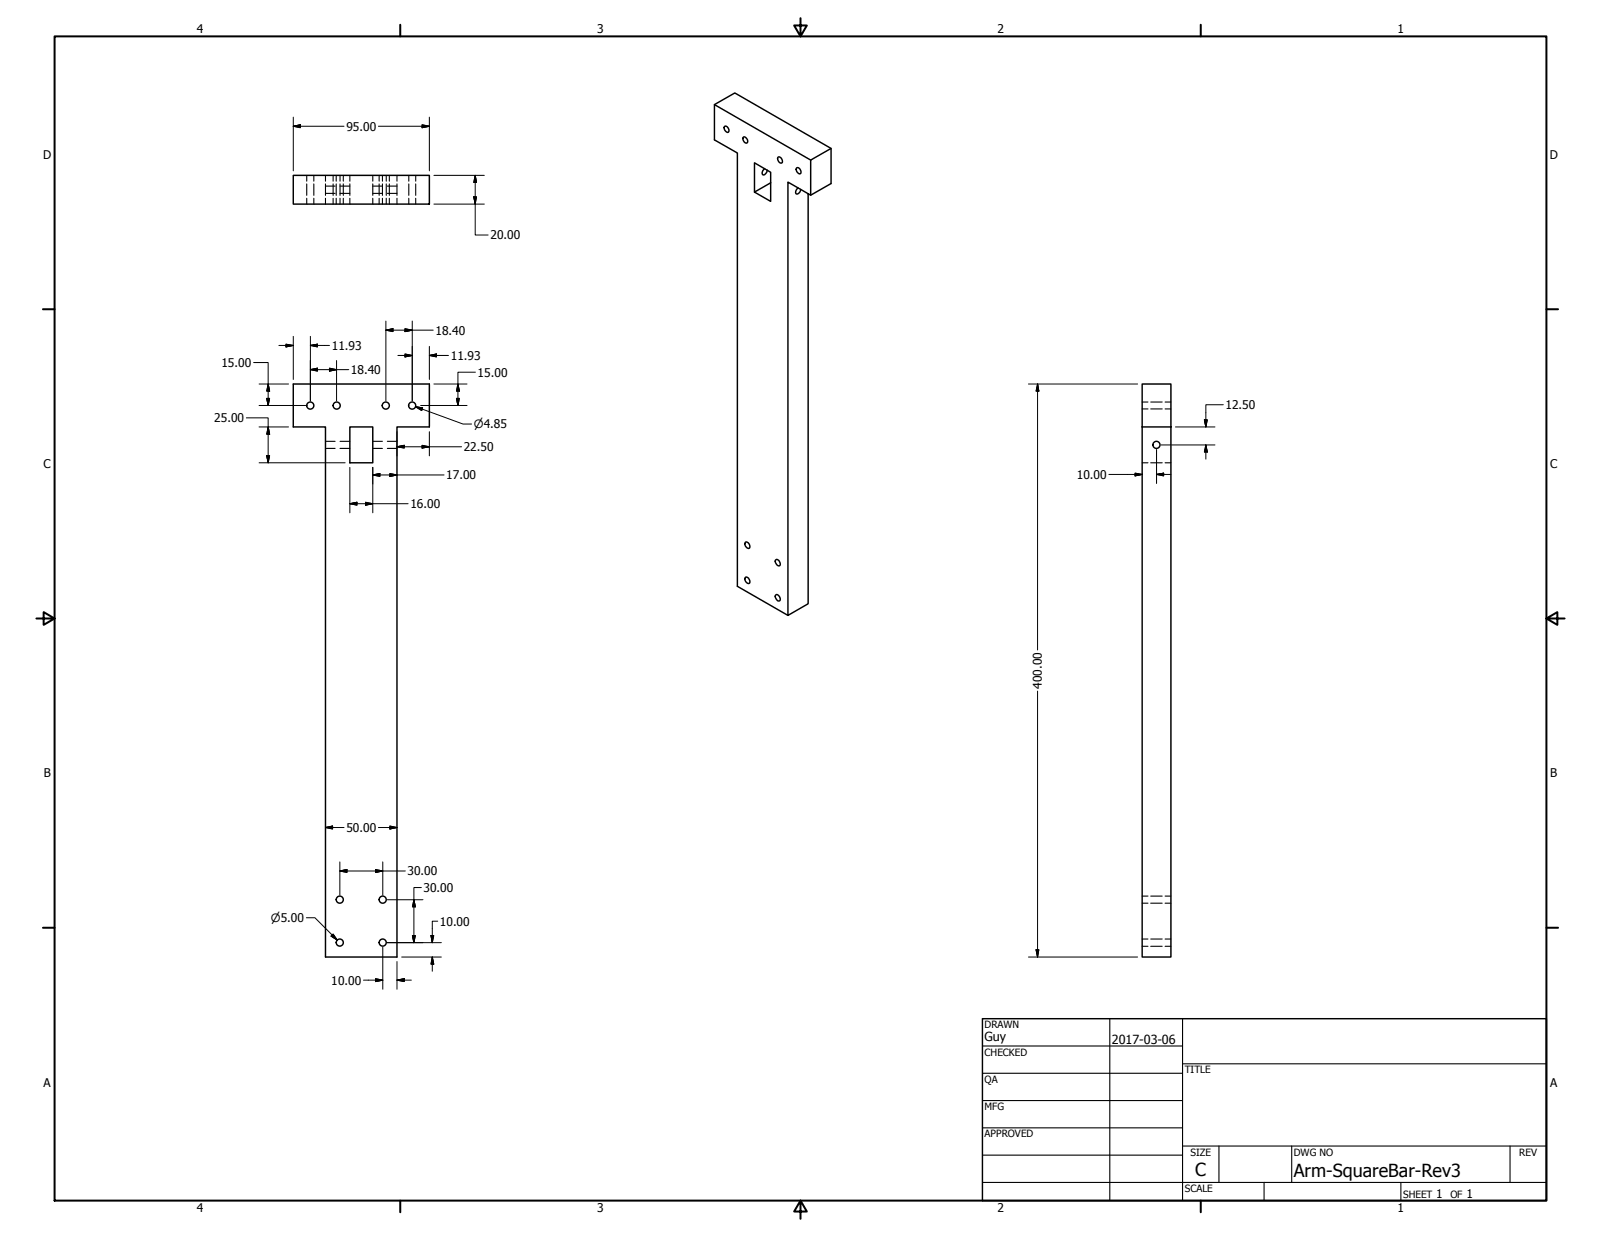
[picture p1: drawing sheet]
<svg xmlns="http://www.w3.org/2000/svg" width="559mm" height="432mm" viewBox="0 0 559 432" stroke-linecap="round" stroke-linejoin="round" font-family="sans-serif">
<!-- layer: Visible (ANSI) -->
<g fill="none" stroke="#000" stroke-width=".51">
<path d="M249.4 36.5l33.6 19.4M252.8 44.3a1.22 1.22 0 0 1 1.4 .4 1.22 1.22 0 0 1 0 1.5l-.6-.1-.6-.6zM259.3 48l.2-.2a1.4 1.4 0 0 1 1.2 2.1 1.43 1.43 0 0 1-1.4-1.9zM266.9 58.9l-.6 .7a.92 .92 0 0 0 .3 1.5l.9-.8 .3-.9M271.7 54.8a1.4 1.4 0 0 1 1.2 2.1 1.4 1.4 0 0 1-1.2-2.1zM278.1 58.5a1.4 1.4 0 0 1 1.2 2.1 1.4 1.4 0 0 1-1.2-2.1zM290.1 51.8l-7.1 4.1v12.2M102.4 61.2h47.5v10h-47.5zM269 63.8l-5.7 3.3v-10.3l5.7 3.3v10.2l-5.7-3.2M278.6 65.6l-.9 1.1 .2 1 1-.3 .6-1.3M282.1 67.6v143.2l-7.1 4v-151.2l8 4.5 7.1-4v-12.3l-33.6-19.4-7.1 4.1v12.3l8 4.6v151.3l17.6 10.1M102.4 134h47.5v15h-11.3v185.1h-25v-185.1h-11.2z"/>
<path d="M122.1 149h8v12.5h-8zM398.7 149v-15h10v200.1h-10v-185.1h10M260.2 189.2a1.43 1.43 0 0 1 1.3 2.2 1.43 1.43 0 0 1-1.3-2.2zM270.6 195.6l.3-.3a1.46 1.46 0 0 1 1.2 2.2 1.49 1.49 0 0 1-1.5-1.9zM260.2 201.5a1.46 1.46 0 0 1 1.3 2.1 1.43 1.43 0 0 1-1.3-2.1zM270.6 207.8l.3-.2a1.46 1.46 0 0 1 1.2 2.1 1.49 1.49 0 0 1-1.5-1.9z"/>
<circle cx="108.3" cy="141.6" r="1.24"/>
<circle cx="117.5" cy="141.6" r="1.24"/>
<circle cx="134.7" cy="141.6" r="1.24"/>
<circle cx="143.9" cy="141.6" r="1.24"/>
<circle cx="403.6" cy="155.3" r="1.24"/>
<circle cx="118.6" cy="314" r="1.24"/>
<circle cx="133.6" cy="314" r="1.24"/>
<circle cx="118.6" cy="329" r="1.24"/>
<circle cx="133.6" cy="329" r="1.24"/>
</g>
<!-- layer: Hidden (ANSI) -->
<g fill="none" stroke="#000" stroke-width=".38">
<path d="M107.1 61.2v2M107.1 64.2v4M107.1 69.2v2M109.5 61.2v2M109.5 64.2v4M109.5 69.2v2M113.6 61.2v2M113.6 64.2v4M113.6 69.2v2M113.6 65h3.4M113.6 67.5h3.4M116.3 61.2v2"/>
<path d="M116.3 64.2v4M116.3 69.2v2M117.3 61.2v2M117.3 64.2v4M117.3 69.2v2M118.7 61.2v2M118.7 64.2v4M118.7 69.2v2M118.7 65h3.4M118.7 67.5h3.4M119.8 61.2v2M119.8 64.2v4"/>
<path d="M119.8 69.2v2M122.1 61.2v2M122.1 64.2v4M122.1 69.2v2M130.1 61.2v2M130.1 64.2v4M130.1 69.2v2M130.1 65h3.4M130.1 67.5h3.4M132.3 61.2v2M132.3 64.2v4M132.3 69.2v2"/>
<path d="M133.5 61.2v2M133.5 64.2v4M133.5 69.2v2M134.8 61.2v2M134.8 64.2v4M134.8 69.2v2M135.2 65h3.4M135.2 67.5h3.4M135.9 61.2v2M135.9 64.2v4M135.9 69.2v2M138.6 61.2v2"/>
<path d="M138.6 64.2v4M138.6 69.2v2M142.7 61.2v2M142.7 64.2v4M142.7 69.2v2M145.1 61.2v2M145.1 64.2v4M145.1 69.2v2M113.6 154.1h3.4M113.6 156.5h3.4M118.7 154.1h3.4M118.7 156.5h3.4"/>
<path d="M130.1 154.1h3.4M130.1 156.5h3.4M135.2 154.1h3.4M135.2 156.5h3.4M398.7 142.7h2M398.7 140.3h2M401.6 142.7h4M401.6 140.3h4M406.7 142.7h2M406.7 140.3h2M398.7 161.5h2M401.6 161.5h4"/>
<path d="M406.7 161.5h2M398.7 315.3h2M398.7 312.8h2M401.6 315.3h4M401.6 312.8h4M406.7 315.3h2M406.7 312.8h2M398.7 330.3h2M398.7 327.8h2M401.6 330.3h4M401.6 327.8h4M406.7 330.3h2"/>
<path d="M406.7 327.8h2"/>
</g>
<!-- layer: Border (ANSI) -->
<g fill="none" stroke="#000" stroke-width=".7">
<path d="M19 12.7h520.8v406.4h-520.8zM139.7 8.6v4.1M279.4 6.3v6.4l-2.2-3.8h4.4l-2.2 3.8M419.1 8.6v4.1M15 107.9h4M539.8 107.9h4M12.7 215.9h6.3l-3.8-2.2v4.4l3.8-2.2M539.8 215.9l3.8 2.2v-4.4l-3.8 2.2h6.3M15 323.8h4M539.8 323.8h4M139.7 419.1v4.1M279.4 419.1l2.2 3.8h-4.4l2.2-3.8v6.3"/>
<path d="M419.1 419.1v4.1"/>
</g>
<!-- layer: Title (ANSI) -->
<g fill="none" stroke="#000" stroke-width=".38">
<path d="M387.3 355.6v63.5M412.7 355.6v63.5M342.9 365.1h69.8M342.9 374.6h69.8M412.7 371.3h127.1M342.9 384.2h69.8M342.9 393.7h69.8M342.9 412.7h196.9M342.9 403.2h69.8M412.7 400h127.1M425.4 400v12.7M441.2 412.7v6.4"/>
<path d="M450.8 400v12.7M488.9 412.7v6.4M527 400v12.7"/>
</g>
<path d="M342.9 355.6h196.9v63.5h-196.9z" fill="none" stroke="#000" stroke-width=".51"/>
<!-- layer: Dimension (ANSI) -->
<g fill="none" stroke="#000" stroke-width=".35">
<path d="M102.4 44.1l2.4-.5v1zM102.4 44.1h17.7M102.4 40.9v18.7M132.1 44.1h17.8M147.3 43.6l2.6 .5-2.6 .5zM149.9 40.9v18.7M151.4 61.2h17.6M151.4 71.2h17.6M165.4 68.7h.9l-.4 2.5zM165.9 61.2l.4 2.5h-.9zM165.9 61.2v20.8h4.5M102.4 117.4v15.1"/>
<path d="M108.3 117.4v22.6M134.7 115.3l2.5-.6v1.1zM134.7 115.3h16.5M134.7 112.1v27.9M141.4 114.7l2.5 .6-2.5 .5zM143.9 112.1v27.9M88.5 126.6h5.1v14.9M90.4 134h10.3M93.1 139.1h1l-.5 2.4zM93.6 134l.5 2.5h-1zM97.3 120.6h5.1M99.8 120.1l2.6 .5-2.6 .5z"/>
<path d="M108.3 129l2.5-.5v1zM108.3 120.6l2.5-.5v1zM108.3 129h13.4M108.3 120.6h6.7M115 128.5l2.5 .5-2.5 .5zM117.5 125.9v14.1M138.9 124.1h5M141.4 123.6l2.5 .5-2.5 .5zM149.9 124.1l2.4-.5v1zM149.9 120.9v11.6M149.9 124.1h6.6M151.4 134h11.6"/>
<path d="M159.3 139.1h1l-.5 2.4zM159.8 134l.5 2.5h-1zM165.9 129.9h-6.1v11.6M359 134h38.1M362.1 134l.5 2.5h-1zM362.1 134v92.9M86 145.9h7.6v15.6M90.4 141.5h16.3M90.4 149h10.3M93.1 159.1h1l-.5 2.4zM93.6 149l.5 2.6h-1zM138.6 156l2.5-.6v1z"/>
<path d="M138.6 156h22.5M138.6 150.7v8.4M145 142l2.5 .4-.3 .9zM145 142l16.6 6h3M146.8 141.5h16.2M147.3 155.4l2.6 .6-2.6 .4zM149.9 150.7v8.4M403.7 156.9v11.9M405.3 155.3h18.8M410.3 149h13.8M420.4 146.6h1l-.5 2.4zM420.9 155.3l.5 2.5h-1z"/>
<path d="M420.9 155.3v5M427 141.3h-6.1v7.7M90.4 161.5h30.1M122.1 175.8l2.5-.5v1zM122.1 175.8h20.3M122.1 163.1v15.9M127.6 175.3l2.5 .5-2.5 .5zM130.1 165.8l2.5-.5v1zM130.1 163.1v15.9M130.1 165.8h24.9M136.1 165.3l2.5 .5-2.5 .5zM387 165.6h11.7"/>
<path d="M396.2 165.2l2.5 .4-2.5 .5zM403.7 165.6l2.4-.4v.9zM403.7 165.6h5M362.1 241.2v92.9M113.6 288.9l2.5-.5v1zM113.6 288.9h6.5M132.1 288.9h6.5M136.1 288.4l2.5 .5-2.5 .5zM118.6 304l2.5-.5v1zM118.6 304h22.9M118.6 300.9v11.6M131.1 303.5l2.5 .5-2.5 .5z"/>
<path d="M133.6 300.9v11.6M135.2 314.1h12.4M144.5 314.1l.5 2.4h-1zM147.1 309.8h-2.6v19.3M106.9 320.4h3l7.8 7.8M116.3 326.1l1.4 2.1-2.1-1.4zM133.6 330.6v14.7M135.2 329.1h18.9M138.6 335.7v9.6M140.2 334.1h13.9M144 326.6h1l-.5 2.5zM150.4 326.6h1l-.5 2.5z"/>
<path d="M150.9 334.1l.5 2.4h-1zM150.9 334.1v4.9M152.8 321.6h-1.9v7.5M359 334.1h38.1M361.6 331.5h1l-.5 2.6zM126.9 342.1h6.7M131.1 341.6l2.5 .5-2.5 .5zM138.6 342.1l2.5-.5v1zM138.6 342.1h5"/>
</g>
<g fill="#000" stroke="#000" stroke-width=".35">
<path d="M102.4 44.1l2.4-.5zM102.4 44.1l2.4-.5v1zM147.3 44.6l2.6-.5zM147.3 43.6l2.6 .5-2.6 .5zM165.4 68.7l.5 2.5zM165.4 68.7h.9l-.4 2.5zM165.9 61.2l.4 2.5zM165.9 61.2l.4 2.5h-.9zM134.7 115.3l2.5-.6zM134.7 115.3l2.5-.6v1.1zM141.4 115.8l2.5-.5zM141.4 114.7l2.5 .6-2.5 .5z"/>
<path d="M93.1 139.1l.5 2.4zM93.1 139.1h1l-.5 2.4zM93.6 134l.5 2.5zM93.6 134l.5 2.5h-1zM99.8 121.1l2.6-.5zM99.8 120.1l2.6 .5-2.6 .5zM108.3 129l2.5-.5zM108.3 129l2.5-.5v1zM108.3 120.6l2.5-.5zM108.3 120.6l2.5-.5v1zM115 129.5l2.5-.5zM115 128.5l2.5 .5-2.5 .5z"/>
<path d="M141.4 124.6l2.5-.5zM141.4 123.6l2.5 .5-2.5 .5zM149.9 124.1l2.4-.5zM149.9 124.1l2.4-.5v1zM159.3 139.1l.5 2.4zM159.3 139.1h1l-.5 2.4zM159.8 134l.5 2.5zM159.8 134l.5 2.5h-1zM362.1 134l.5 2.5zM362.1 134l.5 2.5h-1zM93.1 159.1l.5 2.4zM93.1 159.1h1l-.5 2.4z"/>
<path d="M93.6 149l.5 2.6zM93.6 149l.5 2.6h-1zM138.6 156l2.5-.6zM138.6 156l2.5-.6v1zM147.3 156.4l2.6-.4zM147.3 155.4l2.6 .6-2.6 .4zM145 142l2.5 .4zM145 142l2.5 .4-.3 .9zM420.4 146.6l.5 2.4zM420.4 146.6h1l-.5 2.4zM420.9 155.3l.5 2.5zM420.9 155.3l.5 2.5h-1z"/>
<path d="M122.1 175.8l2.5-.5zM122.1 175.8l2.5-.5v1zM127.6 176.3l2.5-.5zM127.6 175.3l2.5 .5-2.5 .5zM130.1 165.8l2.5-.5zM130.1 165.8l2.5-.5v1zM136.1 166.3l2.5-.5zM136.1 165.3l2.5 .5-2.5 .5zM396.2 166.1l2.5-.5zM396.2 165.2l2.5 .4-2.5 .5zM403.7 165.6l2.4-.4zM403.7 165.6l2.4-.4v.9z"/>
<path d="M113.6 288.9l2.5-.5zM113.6 288.9l2.5-.5v1zM136.1 289.4l2.5-.5zM136.1 288.4l2.5 .5-2.5 .5zM118.6 304l2.5-.5zM118.6 304l2.5-.5v1zM131.1 304.5l2.5-.5zM131.1 303.5l2.5 .5-2.5 .5zM144.5 314.1l.5 2.4zM144.5 314.1l.5 2.4h-1zM115.6 326.8l2.1 1.4zM116.3 326.1l1.4 2.1-2.1-1.4z"/>
<path d="M144 326.6l.5 2.5zM144 326.6h1l-.5 2.5zM150.4 326.6l.5 2.5zM150.4 326.6h1l-.5 2.5zM150.9 334.1l.5 2.4zM150.9 334.1l.5 2.4h-1zM361.6 331.5l.5 2.6zM361.6 331.5h1l-.5 2.6zM131.1 342.6l2.5-.5zM131.1 341.6l2.5 .5-2.5 .5zM138.6 342.1l2.5-.5zM138.6 342.1l2.5-.5v1z"/>
</g>
<g font-size="6.3">
<text x="417.2" y="410.6">C</text>
<text x="451.6" y="410.7">Arm-SquareBar-Rev3</text>
</g>
<g font-size="4.4">
<text x="343.7" y="363.5">Guy</text>
<text x="388.1" y="364.3">2017-03-06</text>
</g>
<g font-size="4.2">
<text x="68.7" y="11.7">4</text>
<text x="208.4" y="11.7">3</text>
<text x="348.1" y="11.7">2</text>
<text x="487.8" y="11.7">1</text>
<text x="120.9" y="45.6">95.00</text>
<text x="15.1" y="55.5">D</text>
<text x="540.9" y="55.5">D</text>
<text x="171.2" y="83.6">20.00</text>
<text x="152" y="116.8">18.40</text>
<text x="115.8" y="122.1">11.93</text>
<text x="157.4" y="125.6">11.93</text>
<text x="77.3" y="128.1">15.00</text>
<text x="122.5" y="130.6">18.40</text>
<text x="166.7" y="131.4">15.00</text>
<text x="427.7" y="142.8">12.50</text>
<text x="74.7" y="147.4">25.00</text>
<text x="161.9" y="157.5">22.50</text>
<text x="15.2" y="163.4">C</text>
<text x="155.8" y="167.3">17.00</text>
<text x="375.8" y="167.1">10.00</text>
<text x="541" y="163.4">C</text>
<text x="143.3" y="177.4">16.00</text>
<text x="363.7" y="240.4" transform="rotate(-90 363.7 240.4)">400.00</text>
<text x="15.3" y="271.4">B</text>
<text x="541.1" y="271.4">B</text>
<text x="120.9" y="290.4">50.00</text>
<text x="142.2" y="305.6">30.00</text>
<text x="147.8" y="311.3">30.00</text>
<text x="153.5" y="323.1">10.00</text>
<text x="115.6" y="343.7">10.00</text>
<text x="15.2" y="379.3">A</text>
<text x="541" y="379.3">A</text>
<text x="501.3" y="418.3">1</text>
<text x="511.8" y="418.3">1</text>
<text x="68.7" y="423.2">4</text>
<text x="208.4" y="423.2">3</text>
<text x="348.1" y="423.2">2</text>
<text x="487.8" y="423.2">1</text>
</g>
<g font-size="4">
<text x="165.4" y="149.5">⌀4.85</text>
<text x="94.6" y="321.8">⌀5.00</text>
</g>
<g font-size="3.5">
<text x="343.7" y="358.9">DRAWN</text>
<text x="343.7" y="368.5">CHECKED</text>
<text x="413.5" y="374.6">TITLE</text>
<text x="343.7" y="378">QA</text>
<text x="343.7" y="387.5">MFG</text>
<text x="343.7" y="397.1">APPROVED</text>
<text x="415.5" y="403.4">SIZE</text>
<text x="451.6" y="403.4">DWG NO</text>
<text x="530.3" y="403.4">REV</text>
<text x="413.5" y="416.1">SCALE</text>
<text x="489.7" y="418.3">SHEET</text>
<text x="506.2" y="418.3">OF</text>
</g>
</svg>
